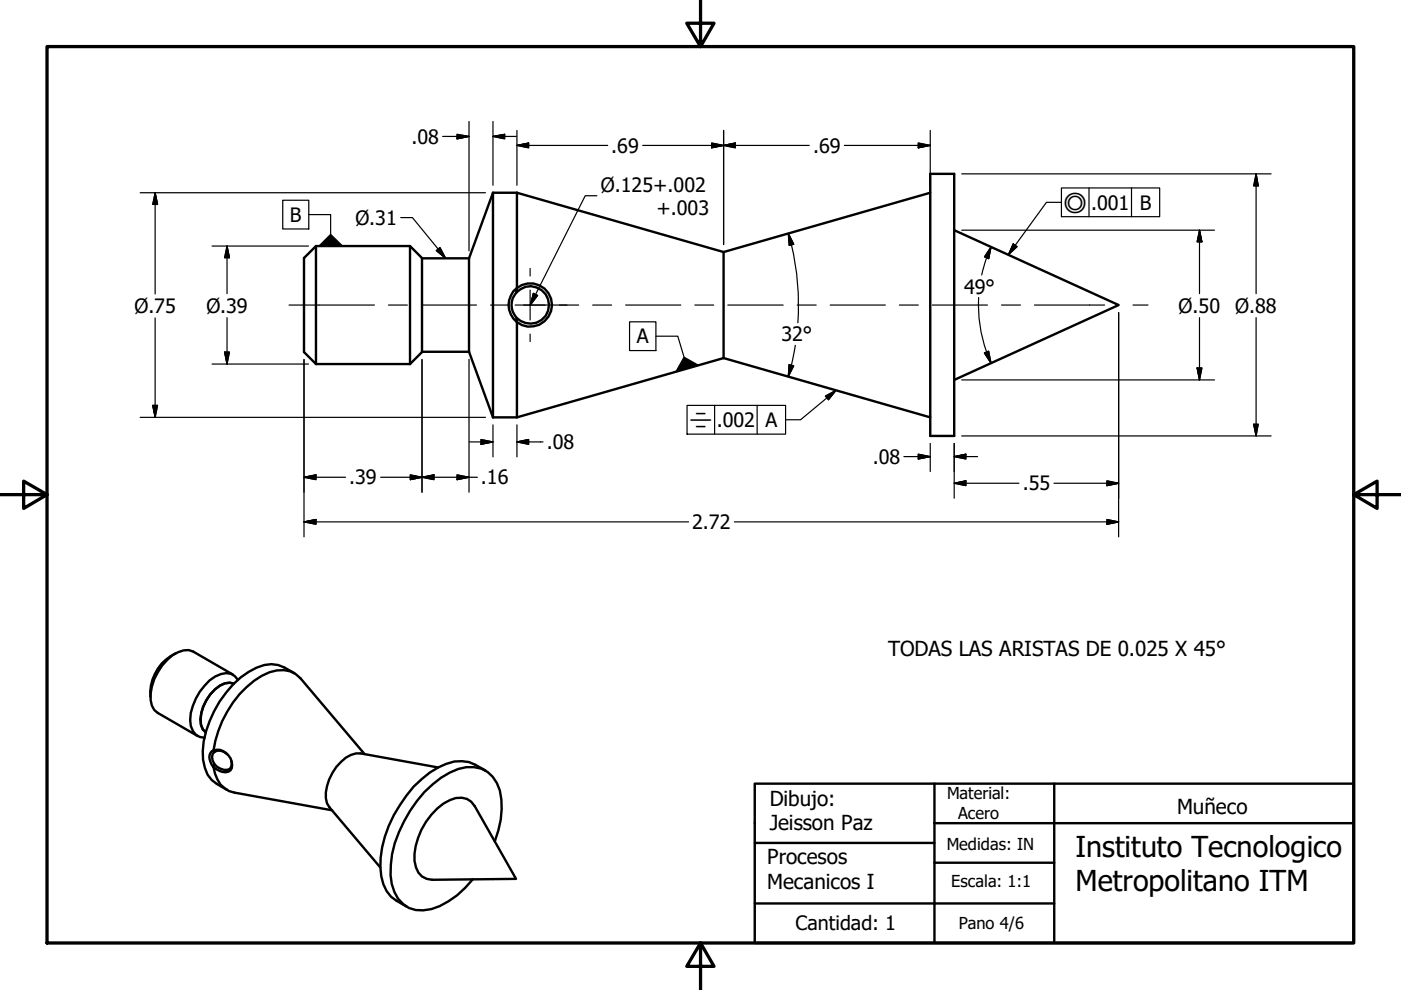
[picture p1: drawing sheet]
<svg xmlns="http://www.w3.org/2000/svg" width="297mm" height="210mm" viewBox="0 0 297 210" stroke-linecap="round" stroke-linejoin="round" font-family="sans-serif">
<!-- layer: Visible (ANSI) -->
<g fill="none" stroke="#000" stroke-width=".51">
<path d="M197.2 36.9h5.1v55.5h-5.1zM67 52.2h19.9M67 52.2v25M67 52.2l-2.5 2.5v19.9l2.5 2.6M86.9 52.2v25M86.9 52.2l2.6 2.5v19.9l-2.6 2.6M89.5 54.8h9.9M99.4 54.8v19.8M104.5 40.9v47.6M104.5 40.9l-5.1 13.9M104.5 40.9h5.1M109.6 40.9v20.2a4.6 4.6 0 0 1 6.2 .5 4.6 4.6 0 0 1 0 6.2 4.6 4.6 0 0 1-6.2 .5"/>
<path d="M109.6 40.9l43.8 12.5M153.4 53.4v22.5M197.2 40.9l-43.8 12.5M202.3 48.8l34.9 15.9-34.9 15.9M67 77.2h19.9M89.5 74.6h9.9M99.4 74.6l5.1 13.9M109.5 67.3l.1 1M109.5 62l.1-.9a4.6 4.6 0 0 0 0 7.2M109.6 68.3v20.2M153.4 75.9l-43.8 12.6M153.4 75.9l43.8 12.6"/>
<path d="M104.5 88.5h5.1M37.2 138.5a9.4 9.4 0 0 0-5.3 9.2M43.6 155.2l-.6-.6a6.4 6.4 0 0 1 .8-6.1 7.6 7.6 0 0 1 3.9-3.6l1-.1 .9 .1a3.8 3.8 0 0 0-4 1.2 8.6 8.6 0 0 0-3 7.6l.4 1 .6 .6M45.5 159.4a2.19 2.19 0 0 1 2.7 .5M45.5 159.4a2.03 2.03 0 0 0 .5 3.2 2.52 2.52 0 0 0 2.7 .4l.3-.4 .1-.6-.1-.7M45.5 159.4l-.2-.3a1.72 1.72 0 0 0-.7 2.5l.7 1.1M49.4 143l-8.4-4.9a4.4 4.4 0 0 0-4.4 .8 12 12 0 0 0-4.7 9.5l.3 1.2 .5 .9 .8 .7 8.4 4.9M50.4 144.1a2.77 2.77 0 0 0-3.5-1.2 8.5 8.5 0 0 0-4.5 3.8 10.9 10.9 0 0 0-2 7.2 2.92 2.92 0 0 0 3 2.5M62.4 142.7l-2.1-1.2a6.3 6.3 0 0 0-5.9 .1 20.3 20.3 0 0 0-10 11.3 13.8 13.8 0 0 0-.4 11.3l.9 1.2 1.1 .8 2.1 1.3M77.3 159.9l-13.6-16.1a5.6 5.6 0 0 0-6.6-1.3 20.4 20.4 0 0 0-10.8 12.5l-.6 2.1-.4 2a3.2 3.2 0 0 1 3.8 3.7 1.48 1.48 0 0 1-1.9 .9l-.6-.2-1.3-.8M45.3 162.7a6.6 6.6 0 0 0 3.3 5l21.8 4.1M45.5 162l-.2 .7"/>
<path d="M92.7 171.4a7.5 7.5 0 0 1 5.2-2.3l1.1 .3 .9 .6 .7 .9 8.8 15.4-17.8 .2a3.5 3.5 0 0 1-3.4-2.6 10.7 10.7 0 0 1 1.1-8l1-1.6 1.1-1.5zM92.9 162.7l-16.4-3a5.1 5.1 0 0 0-4.2 1.8 10.2 10.2 0 0 0-3.2 7.8l.2 1 .5 .9 10.8 12.7M102.9 163.4l-2.1-1.2a7.9 7.9 0 0 0-7.9 .5 22.5 22.5 0 0 0-8.1 8 22.5 22.5 0 0 0-4 15.1 7 7 0 0 0 3.3 5.2l2.1 1.2M104.9 178.4a18.5 18.5 0 0 0 1.1-10.8 6.4 6.4 0 0 0-8.8-4.6 22 22 0 0 0-11.5 11.2 20.4 20.4 0 0 0-2.6 13.2 6.5 6.5 0 0 0 8.3 5.4 18 18 0 0 0 8.9-6.4"/>
<circle cx="112.4" cy="64.7" r="4"/>
</g>
<!-- layer: Border (ANSI) -->
<path d="M148.5 -.1v10l-2.9-5h5.8l-2.9 5M10 9.9h277v190h-277zM0 104.9h10l-5-2.9v5.8l5-2.9M287 104.9l5 2.9v-5.8l-5 2.9h10M148.5 199.9l2.9 5h-5.8l2.9-5v10" fill="none" stroke="#000" stroke-width=".7"/>
<!-- layer: Title (ANSI) -->
<path d="M160 178.7h38.1M198.1 174.5h88.9v25.4h-127v-33.7h127v8.3M198.1 174.5v25.4M198.1 166.2v8.3M223.5 166.2v33.7M160 191.6h63.5M198.1 182.9h25.4" fill="none" stroke="#000" stroke-width=".51"/>
<!-- layer: Centerline (ANSI) -->
<g fill="none" stroke="#000" stroke-width=".25">
<path d="M61.3 64.7h18.1M82.4 64.7h4M89.3 64.7h11.7M104 64.7h4M111 64.7h11.7M125.7 64.7h4M132.7 64.7h11.6M147.3 64.7h4M154.3 64.7h11.8M169 64.7h4M176 64.7h11.7M190.7 64.7h4"/>
<path d="M197.7 64.7h11.7M212.3 64.7h4M219.3 64.7h14.9M240.2 64.7h3.2"/>
</g>
<!-- layer: Center Mark (ANSI) -->
<path d="M112.4 56.9v1.6M112.4 61.5v3.2h-3.2M112.4 70.8v1.6M115.6 64.7h-3.2v3.2M118.6 64.7h1.6" fill="none" stroke="#000" stroke-width=".25"/>
<!-- layer: Dimension (ANSI) -->
<g fill="none" stroke="#000" stroke-width=".25">
<path d="M93.9 28.9h5.5M96.9 28.5l2.5 .4-2.5 .5zM99.4 25.8v27.4M104.5 28.9l2.5-.4v.9zM104.5 25.8v13.5M104.5 28.9h5M109.6 30.8l2.5-.5v1zM109.6 30.8h19.2M109.6 27.7v11.6M136.3 30.8h35.3M150.9 30.3l2.5 .5-2.5 .5zM153.4 30.8l2.5-.5v1z"/>
<path d="M153.4 27.7v24.2M179 30.8h18.2M194.7 30.3l2.5 .5-2.5 .5zM197.2 27.7v11.6M203.9 36.9h65.6M266.3 36.9l.5 2.5h-1zM266.3 36.9v25.4M29.7 40.9h73.2M32.9 40.9l.5 2.4h-1zM32.9 40.9v21.4M45 52.2h20.4M48.1 52.2l.5 2.4h-1z"/>
<path d="M48.1 52.2v10.1M167.1 49.5l1.2 2.3-1 .2zM167.1 49.5l.7 2.4M167.8 51.9a55.1 55.1 0 0 1 1.4 16.5M203.9 48.8h53.6M209.2 54.6l-1.1 3.7M210.1 52.4l-.5 2.4-.9-.3zM210.1 52.4l-.9 2.2M254.3 48.8l.5 2.5h-1zM254.3 48.8v13.5M32.9 67.4v21.1M45 77.2h20.4"/>
<path d="M47.6 74.6h1l-.5 2.6zM48.1 67.3v9.9M64.5 76.2v37.6M89.5 76.2v28.2M99.4 76.2v28.2M167.3 77.3l1 .3-1.2 2.3zM167.8 77.4l-.7 2.5M168.6 73.2l-.8 4.2M207.5 63.1a29.7 29.7 0 0 0 1.7 11.5M208.7 74.8l.9-.3 .5 2.5zM209.2 74.6l.9 2.4M237.2 66.3v47.5"/>
<path d="M253.8 78h1l-.5 2.6zM254.3 67.3v13.3M266.3 67.3v25.1M29.7 88.5h73.2M32.4 86h1l-.5 2.5zM99.5 93.7h5M102 93.2l2.5 .5-2.5 .5zM104.5 90.1v6.8M109.6 93.7l2.5-.5v1zM109.6 90.1v6.8M109.6 93.7h5.5M191.6 96.8h5.6"/>
<path d="M194.7 96.3l2.5 .5-2.5 .5zM197.2 94v6M202.3 96.8l2.5-.5v1zM202.3 96.8h5M202.3 94v11.6M203.9 92.4h65.6M203.9 80.6h53.6M265.8 90h1l-.5 2.4zM64.5 110.7l2.5-.6v1.1zM64.5 101.2l2.5-.5v1zM64.5 110.7h81.5M64.5 101.2h8.8"/>
<path d="M80.7 101.2h20.5M87 100.7l2.5 .5-2.5 .5zM89.5 101.2l2.5-.5v1zM96.9 100.7l2.5 .5-2.5 .5zM155.7 110.7h81.5M202.3 102.5l2.5-.5v1zM202.3 102.5h13.7M223.5 102.5h13.7M234.7 110.1l2.5 .6-2.5 .5zM234.7 102l2.5 .5-2.5 .5z"/>
</g>
<g fill="#000" stroke="#000" stroke-width=".25">
<path d="M96.9 29.4l2.5-.5zM96.9 28.5l2.5 .4-2.5 .5zM104.5 28.9l2.5-.4zM104.5 28.9l2.5-.4v.9zM109.6 30.8l2.5-.5zM109.6 30.8l2.5-.5v1zM150.9 31.3l2.5-.5zM150.9 30.3l2.5 .5-2.5 .5zM153.4 30.8l2.5-.5zM153.4 30.8l2.5-.5v1zM194.7 31.3l2.5-.5zM194.7 30.3l2.5 .5-2.5 .5z"/>
<path d="M266.3 36.9l.5 2.5zM266.3 36.9l.5 2.5h-1zM32.9 40.9l.5 2.4zM32.9 40.9l.5 2.4h-1zM48.1 52.2l.5 2.4zM48.1 52.2l.5 2.4h-1zM167.1 49.5l1.2 2.3zM167.1 49.5l1.2 2.3-1 .2zM210.1 52.4l-.5 2.4zM210.1 52.4l-.5 2.4-.9-.3zM254.3 48.8l.5 2.5zM254.3 48.8l.5 2.5h-1z"/>
<path d="M47.6 74.6l.5 2.6zM47.6 74.6h1l-.5 2.6zM167.3 77.3l-.2 2.6zM167.3 77.3l1 .3-1.2 2.3zM208.7 74.8l1.4 2.2zM208.7 74.8l.9-.3 .5 2.5zM253.8 78l.5 2.6zM253.8 78h1l-.5 2.6zM32.4 86l.5 2.5zM32.4 86h1l-.5 2.5zM102 94.2l2.5-.5zM102 93.2l2.5 .5-2.5 .5z"/>
<path d="M109.6 93.7l2.5-.5zM109.6 93.7l2.5-.5v1zM194.7 97.3l2.5-.5zM194.7 96.3l2.5 .5-2.5 .5zM202.3 96.8l2.5-.5zM202.3 96.8l2.5-.5v1zM265.8 90l.5 2.4zM265.8 90h1l-.5 2.4zM64.5 110.7l2.5-.6zM64.5 110.7l2.5-.6v1.1zM64.5 101.2l2.5-.5zM64.5 101.2l2.5-.5v1z"/>
<path d="M87 101.7l2.5-.5zM87 100.7l2.5 .5-2.5 .5zM89.5 101.2l2.5-.5zM89.5 101.2l2.5-.5v1zM96.9 101.7l2.5-.5zM96.9 100.7l2.5 .5-2.5 .5zM202.3 102.5l2.5-.5zM202.3 102.5l2.5-.5v1zM234.7 111.2l2.5-.5zM234.7 110.1l2.5 .6-2.5 .5zM234.7 103l2.5-.5zM234.7 102l2.5 .5-2.5 .5z"/>
</g>
<!-- layer: Symbol (ANSI) -->
<g fill="none" stroke="#000" stroke-width=".25">
<path d="M225 39.8h20.9v6.1h-20.9zM230.9 39.8v6.1M239.9 39.8v6.1M59.9 42.5h5.6v6h-5.6zM65.5 45.5h4.6v4.2M85 46.1h2.4l7.1 8.7M92.5 53.1l.8-.6 1.2 2.3zM126.6 41.5h-2.5l-11.6 23M214.8 51.7l.8 .6-1.8 1.7zM225 42.9h-3.1l-8.1 11.1M112.5 64.4l.6-2.2 .9 .4-1.5 2M133.5 68.2h5.6v6.1h-5.6z"/>
<path d="M139.1 71.3h4.6l1.3 4.4M145.7 86h20.9v6h-20.9zM151.5 86v6M160.5 86v6M175 84l2.2-1.2-1.6 1.9zM177.2 82.8l-7.5 6.2h-3.1"/>
</g>
<path d="M67.6 52.2h5zM70.1 49.7l2.5 2.5h-5zM92.5 53.1l2 1.7zM92.5 53.1l.8-.6 1.2 2.3zM214.8 51.7l-1 2.3zM214.8 51.7l.8 .6-1.8 1.7zM113.1 62.2l-.6 2.5zM113.1 62.2l.9 .4-1.5 2.1zM143.3 78.8l4.8-1.4zM145 75.7l3.1 1.7-4.8 1.4zM177.2 82.8l-1.6 1.9zM175 84l2.2-1.2-1.6 1.9z" fill="#000" stroke="#000" stroke-width=".25"/>
<g font-size="6.1">
<text x="228" y="181.7">Instituto Tecnologico</text>
<text x="228" y="189">Metropolitano ITM</text>
</g>
<g font-size="4.4">
<text x="188.3" y="139.1">TODAS LAS ARISTAS DE 0.025 X 45°</text>
<text x="163.2" y="170.8">Dibujo:</text>
<text x="249.6" y="172.6">Muñeco</text>
<text x="163.2" y="176">Jeisson Paz</text>
<text x="162.7" y="183.2">Procesos</text>
<text x="162.7" y="188.4">Mecanicos I</text>
</g>
<g font-size="4.2">
<text x="87.2" y="30.5">.08</text>
<text x="129.6" y="32.4">.69</text>
<text x="172.4" y="32.4">.69</text>
<text x="127.4" y="40.6">Ø.125+.002</text>
<text x="61.5" y="47">B</text>
<text x="75.4" y="47.7">Ø.31</text>
<text x="139.2" y="45.6">+.003</text>
<text x="231.3" y="44.4">.001</text>
<text x="241.7" y="44.4">B</text>
<text x="204.4" y="62.3">49°</text>
<text x="28.5" y="66.3">Ø.75</text>
<text x="43.8" y="66.3">Ø.39</text>
<text x="249.9" y="66.3">Ø.50</text>
<text x="261.9" y="66.3">Ø.88</text>
<text x="135" y="72.8">A</text>
<text x="165.7" y="72.4">32°</text>
<text x="116" y="95.2">.08</text>
<text x="152" y="90.5">.002</text>
<text x="162.3" y="90.5">A</text>
<text x="185" y="98.3">.08</text>
<text x="74" y="102.7">.39</text>
<text x="102" y="102.7">.16</text>
<text x="216.9" y="103.9">.55</text>
<text x="146.7" y="112.2">2.72</text>
<text x="168.7" y="197.1">Cantidad: 1</text>
</g>
<g font-size="4">
<text x="225.5" y="45.1">◎</text>
<text x="146.1" y="90.5">⌯</text>
</g>
<g font-size="3.5">
<text x="200.8" y="169.4">Material:</text>
<text x="203.1" y="173.6">Acero</text>
<text x="200.7" y="180.1">Medidas: IN</text>
<text x="201.7" y="188.1">Escala: 1:1</text>
<text x="203.3" y="197">Pano 4/6</text>
</g>
</svg>
